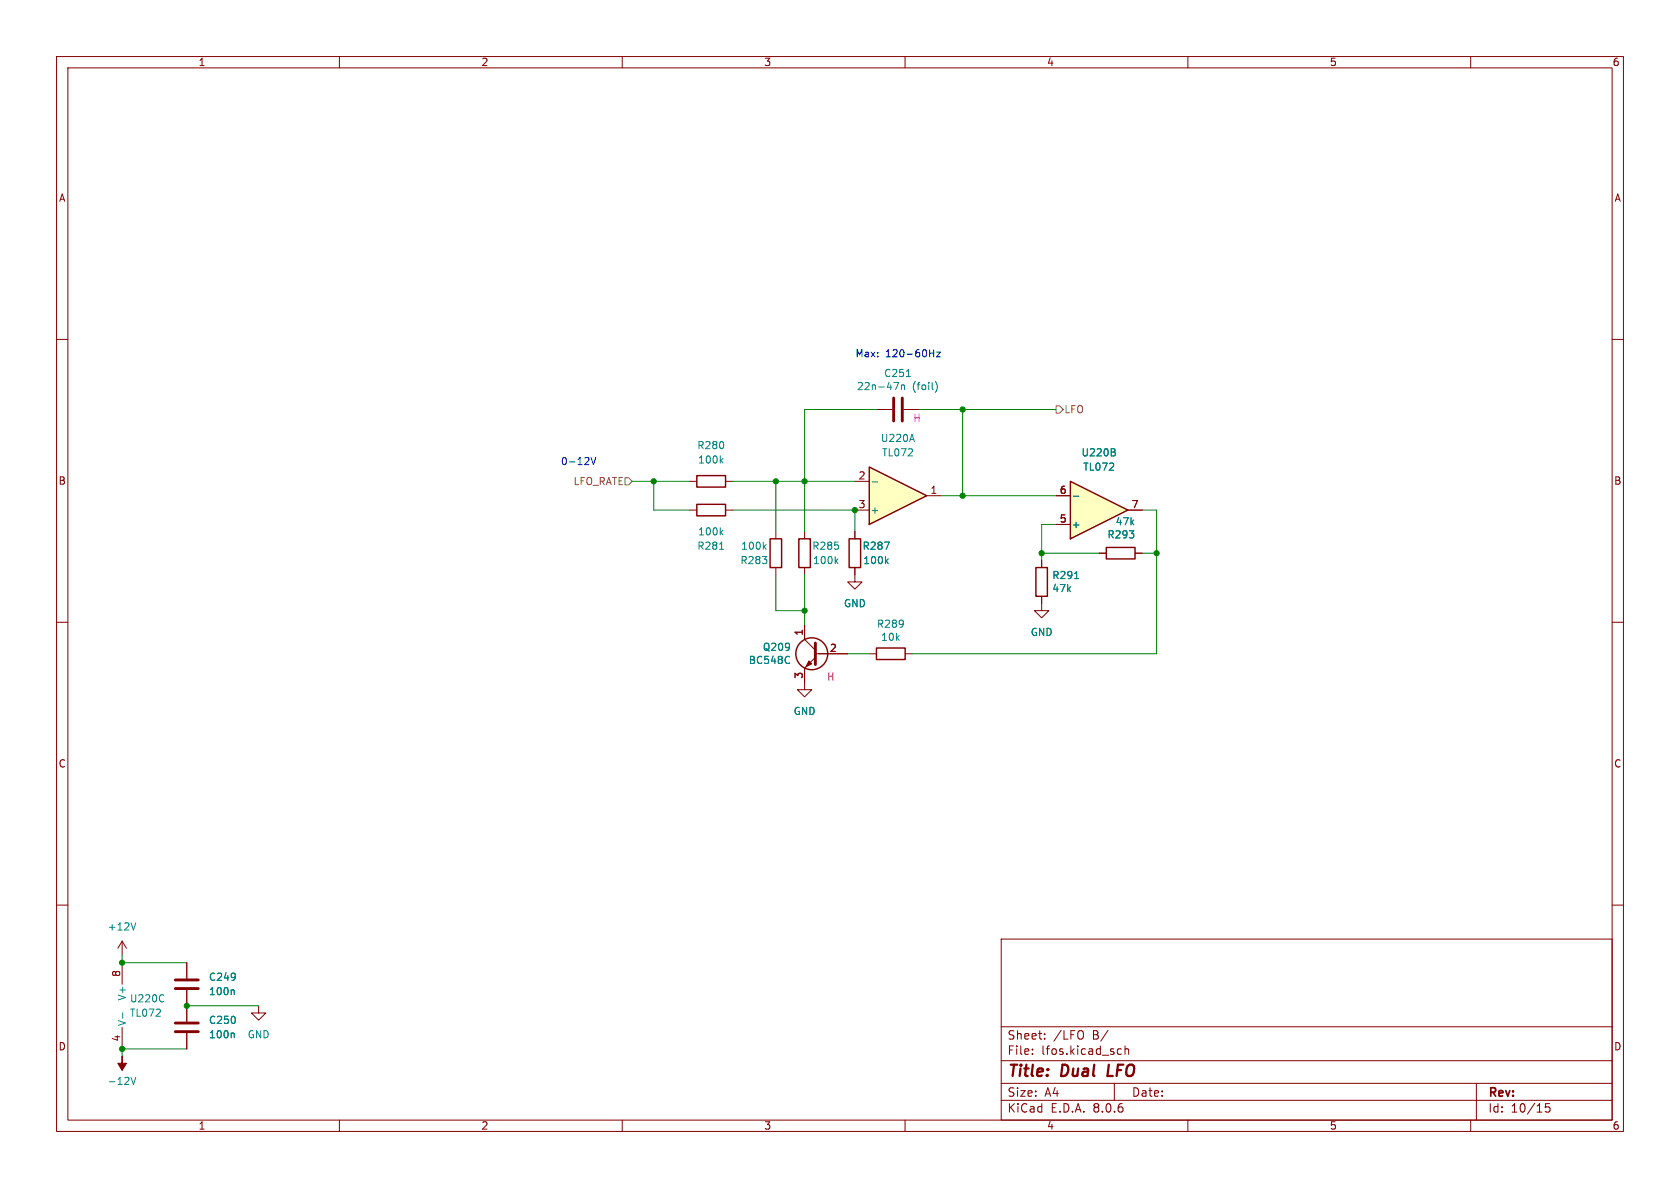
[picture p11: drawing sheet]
<svg xmlns="http://www.w3.org/2000/svg" width="297mm" height="210mm" viewBox="0 0 297 210" stroke-linecap="round" stroke-linejoin="round" font-family="sans-serif">
<g fill="none" stroke="#840000" stroke-width=".18">
<path d="M10 10h277v190h-277zM12 12h273v186h-273zM60 10v2M110 10v2M160 10v2M210 10v2M260 10v2M10 60h2M285 60h2M10 110h2M285 110h2M10 160h2"/>
<path d="M285 160h2M21.6 166.4l-.8 1.2M21.6 166.4v2.5M21.6 170.2v3.8M21.6 166.4l.8 1.2M177 166h108v32h-108zM21.6 181.6v3.8M60 198v2M110 198v2M160 198v2M177 194.5h108M177 191.5h108"/>
<path d="M177 187.5h108M177 181.5h108M182.5 186.3v.1M182.5 185.5v.1M184.7 183.6v.1M184.7 182.8v.1M191.5 182.4v1.1M197 191.5v3M197.7 186.3h.5M197.7 185.5h.5M198.9 185.5l.2-.1 .4 .1v.9M198.9 184.9v1.5"/>
<path d="M210 198v2M260 198v2M261 191.5v6.5M274 195.1h-.8v.7l.2-.1h.5l.1 .3v.5l-.3 .1-.5-.1"/>
</g>
<path d="M196 188.2l-.2 2h.9" fill="none" stroke="#840000" stroke-width=".4"/>
<path d="M21.6 186.7v1.3h.8l-.8 1.2-.8-1.2h.8z" fill="#840000" stroke="#840000" stroke-width=".18"/>
<path d="M21.7 179v1M24 163.1l-.4 1.3M28.9 175.9l.1 .1M29 177h-.1M23.2 190.4l.4 1.3 .4-1.3" fill="none" stroke="#008484" stroke-width=".18"/>
<path d="M153.7 82.6l10.1 5-10.1 5.1z" fill="#ffffc2"/>
<g fill="none" stroke="#840000" stroke-width=".25">
<path d="M153.7 82.6l10.1 5-10.1 5.1zM195.6 96.8h5.1v2h-5.1z"/>
<circle cx="143.5" cy="115.6" r="2.82"/>
</g>
<path d="M151.1 85.1h2.6M151.1 90.2h2.6M163.8 87.6h2.6M194.3 97.8h1.3M200.7 97.8h1.2M142.2 110.5v2.5l1.9 1.9M144.1 116.2l-1.9 1.9v3.8h1.3l-1.3 1.3-1.2-1.3h1.2M144.1 115.6h5.8" fill="none" stroke="#840000" stroke-width=".18"/>
<path d="M161.2 76.8l.5 1.2M154.2 85.2h1M139.3 116l.3 .1M139.6 117.2l-.3 .1" fill="none" stroke="#008484" stroke-width=".18"/>
<path d="M144.1 113.7v3.8" fill="none" stroke="#840000" stroke-width=".51"/>
<path d="M143 116.8l.5 .5-1 .6z" fill="#840000" stroke="#840000" stroke-width=".18"/>
<path d="M189.2 85.1l10.2 5.1-10.2 5.1z" fill="#ffffc2"/>
<path d="M123.2 89.2h5.1v2h-5.1zM123.2 84.1h5.1v2h-5.1zM136.1 95.3h2.1v5h-2.1zM141.2 95.3h2.1v5h-2.1zM150.1 95.3h2v5h-2zM189.2 85.1l10.2 5.1-10.2 5.1zM154.9 114.6h5.1v2h-5.1zM183.1 100.3h2.1v5.1h-2.1z" fill="none" stroke="#840000" stroke-width=".25"/>
<g fill="none" stroke="#840000" stroke-width=".18">
<path d="M154.9 72.4h2.8M159.8 72.4h2.8M121.9 90.2h1.3M121.9 85.1h1.3M128.3 90.2h1.2M128.3 85.1h1.2M137.2 94v1.3M142.2 94v1.3M151.1 94v1.3M184.1 99.1v1.2M186.7 92.7h2.5M186.7 87.6h2.5"/>
<path d="M194.3 97.8h1.3M199.4 90.2h2.5M200.7 97.8h1.2M137.2 100.3v1.3M142.2 100.3v1.3M142.2 110.5v2.5M142.2 118.1v2.6M144.8 115.6h5.1M151.1 100.3v2.6h1.3l-1.3 1.2-1.2-1.2h1.2M153.7 115.6h1.2M160 115.6h1.3M184.1 105.4v2.6h1.3l-1.3 1.2-1.2-1.2h1.2"/>
<path d="M33 170.2v2.8M33 175v5.6M45.7 177.8v1.3h1.3l-1.3 1.2-1.3-1.2h1.3M33 182.6v2.8"/>
</g>
<g fill="none" stroke="#008484" stroke-width=".18">
<path d="M158 67.6h.9l-.6 1.3M159.4 68v.9M159.4 68.2l.1-.2 .3 .1 .1 .8M160.2 66.6h.8M165.3 67.4a1.46 1.46 0 0 1 0 2M196.9 79.9l.3 .3-.1 .3-.2 .1M197 79.4l.1 .2-.1 .3M127.2 97.1h.7M127.5 94.1l.3 .5M127.5 81.4l.3 .5M127.8 93.7l-.5 .5M127.8 81l-.5 .5"/>
<path d="M135.1 96.6l.3 .5M135.4 96.3l-.4 .4M147.8 99.2l.3 .4M148.1 98.8l-.4 .5M156.4 95.8h.8l-.5 1.3M156.7 99.2l.3 .4M157 98.8l-.5 .5M189.8 87.7h.9M139.3 116l.3 .1M139.6 117.2l-.3 .1M190 102.3h.7M41.2 175l.2 .2v.6"/>
<path d="M41.2 182.6l.2 .2v.7"/>
</g>
<path d="M158 70.4v4M159.5 70.4v4M31 174.8h4.1M31 173.2h4.1M31 182.4h4.1M31 180.8h4.1" fill="none" stroke="#840000" stroke-width=".51"/>
<path d="M186.7 71.8h.6l.7 .6-.7 .6h-.6zM110.5 84.5h.6l.7 .6-.7 .6h-.6z" fill="none" stroke="#848400" stroke-width=".18"/>
<path d="M164.4 62.4h.7M165.1 61.8v1.3M165.6 62.2h.6l-.6 .9h.6M104.5 80.9l.4 1.2 .4-1.2" fill="none" stroke="#0000c2" stroke-width=".18"/>
<g fill="none" stroke="#008400" stroke-width=".18">
<path d="M154.9 72.4h-12.7v21.6M162.6 72.4h24.1M170.2 72.4v15.2M111.8 85.1h10.1M115.6 85.1v5.1h6.3M129.5 90.2h21.6v3.8M129.5 85.1h21.6M137.2 85.1v8.9M166.4 87.6h20.3M184.1 97.8h10.2M186.7 92.7h-2.6v6.4M201.9 97.8h2.6"/>
<path d="M201.9 90.2h2.6v25.4h-43.2M137.2 101.6v6.4h5M142.2 101.6v8.9M149.9 115.6h3.8M21.6 168.9v1.3h11.4M33 177.8h12.7M33 185.4h-11.4v1.3"/>
</g>
<g fill="#008400" stroke="#008400" stroke-width=".18">
<circle cx="151.1" cy="90.2" r=".46"/>
<circle cx="204.5" cy="97.8" r=".46"/>
<circle cx="142.2" cy="85.1" r=".46"/>
<circle cx="184.1" cy="97.8" r=".46"/>
<circle cx="170.2" cy="87.6" r=".46"/>
<circle cx="170.2" cy="72.4" r=".46"/>
<circle cx="137.2" cy="85.1" r=".46"/>
<circle cx="33" cy="177.8" r=".46"/>
<circle cx="115.6" cy="85.1" r=".46"/>
<circle cx="142.2" cy="108" r=".46"/>
<circle cx="21.6" cy="170.2" r=".46"/>
<circle cx="21.6" cy="185.4" r=".46"/>
</g>
<g font-size="2.8" fill="#840000">
<text x="178" y="190.9">Title:</text>
<text x="187.7" y="190.9">Dual</text>
<text x="196.6" y="190.9">LFO</text>
</g>
<g font-size="2.1" fill="#840000">
<text x="178" y="184">Sheet:</text>
<text x="186.2" y="184">/LFO</text>
<text x="193.2" y="184">B/</text>
<text x="178" y="186.7">File:</text>
<text x="184.1" y="186.7">lfos.kicad_sch</text>
<text x="178" y="196.9">KiCad</text>
<text x="178" y="194.1">Size:</text>
<text x="184.7" y="194.1">A4</text>
<text x="185.7" y="196.9">E.D.A.</text>
<text x="193.3" y="196.9">8.0.6</text>
<text x="200" y="194.1">Date:</text>
<text x="263" y="194.3">Rev:</text>
<text x="263" y="196.9">Id:</text>
<text x="267.1" y="196.9">10/15</text>
</g>
<g font-size="1.8" fill="#840000">
<text x="35" y="11.9">1</text>
<text x="85" y="11.9">2</text>
<text x="135" y="11.9">3</text>
<text x="185" y="11.9">4</text>
<text x="235" y="11.9">5</text>
<text x="285" y="11.9">6</text>
<text x="10.3" y="35.9">A</text>
<text x="285.3" y="35.9">A</text>
<text x="10.3" y="85.9">B</text>
<text x="151.7" y="84.8">2</text>
<text x="151.7" y="89.9">3</text>
<text x="164.4" y="87.4">1</text>
<text x="187.3" y="87.4">6</text>
<text x="200" y="89.9">7</text>
<text x="285.3" y="85.9">B</text>
<text x="187.3" y="92.5">5</text>
<text x="142" y="112.5" transform="rotate(-90 142 112.5)">1</text>
<text x="146.6" y="115.3">2</text>
<text x="142" y="120.1" transform="rotate(-90 142 120.1)">3</text>
<text x="10.3" y="135.9">C</text>
<text x="285.3" y="135.9">C</text>
<text x="21.3" y="172.8" transform="rotate(-90 21.3 172.8)">8</text>
<text x="10.3" y="185.9">D</text>
<text x="21.3" y="184.2" transform="rotate(-90 21.3 184.2)">4</text>
<text x="285.3" y="185.9">D</text>
<text x="35" y="199.9">1</text>
<text x="85" y="199.9">2</text>
<text x="135" y="199.9">3</text>
<text x="185" y="199.9">4</text>
<text x="235" y="199.9">5</text>
<text x="285" y="199.9">6</text>
</g>
<g font-size="1.8" fill="#0000c2">
<text x="151.1" y="63.3">Max:</text>
<text x="156.5" y="63.3">120-60Hz</text>
<text x="99.1" y="82.3">0-12V</text>
</g>
<g font-size="1.8" fill="#008484">
<text x="151.4" y="69.2">22n-47n</text>
<text x="156.2" y="66.9">C251</text>
<text x="161.3" y="69.2">(foil)</text>
<text x="123.2" y="79.6">R280</text>
<text x="123.3" y="82.1">100k</text>
<text x="155.6" y="78.3">U220A</text>
<text x="155.8" y="80.9">TL072</text>
<text x="191.1" y="80.9">U220B</text>
<text x="191.4" y="83.4">TL072</text>
<text x="123.3" y="94.8">100k</text>
<text x="153.8" y="91">+</text>
<text x="189.4" y="93.6">+</text>
<text x="195.7" y="95.4">R293</text>
<text x="197.1" y="93.1">47k</text>
<text x="123.2" y="97.4">R281</text>
<text x="130.8" y="99.9">R283</text>
<text x="130.9" y="97.4">100k</text>
<text x="143.5" y="97.4">R285</text>
<text x="143.6" y="99.9">100k</text>
<text x="152.4" y="97.4">R287</text>
<text x="152.5" y="99.9">100k</text>
<text x="149.1" y="107.5">GND</text>
<text x="185.9" y="102.6">R291</text>
<text x="185.9" y="104.9">47k</text>
<text x="154.9" y="111.2">R289</text>
<text x="155.7" y="113.5">10k</text>
<text x="182.1" y="112.6">GND</text>
<text x="132.3" y="117.6">BC548C</text>
<text x="134.8" y="115.3">Q209</text>
<text x="140.2" y="126.6">GND</text>
<text x="18.9" y="164.7">+12V</text>
<text x="36.8" y="173.6">C249</text>
<text x="22.5" y="177" transform="rotate(-90 22.5 177)">V+</text>
<text x="22.9" y="177.4">U220C</text>
<text x="22.9" y="179.9">TL072</text>
<text x="36.8" y="176.1">100n</text>
<text x="22.5" y="181.5" transform="rotate(-90 22.5 181.5)">V-</text>
<text x="36.8" y="181.2">C250</text>
<text x="36.8" y="183.7">100n</text>
<text x="43.7" y="183.7">GND</text>
<text x="18.9" y="192">-12V</text>
</g>
<g font-size="1.8" fill="#f0d">
<text x="161.3" y="74.7">H</text>
<text x="146" y="120.4">H</text>
</g>
<g font-size="1.8" fill="#848400">
<text x="188.1" y="73.3">LFO</text>
<text x="101.3" y="86">LFO_RATE</text>
</g>
</svg>
